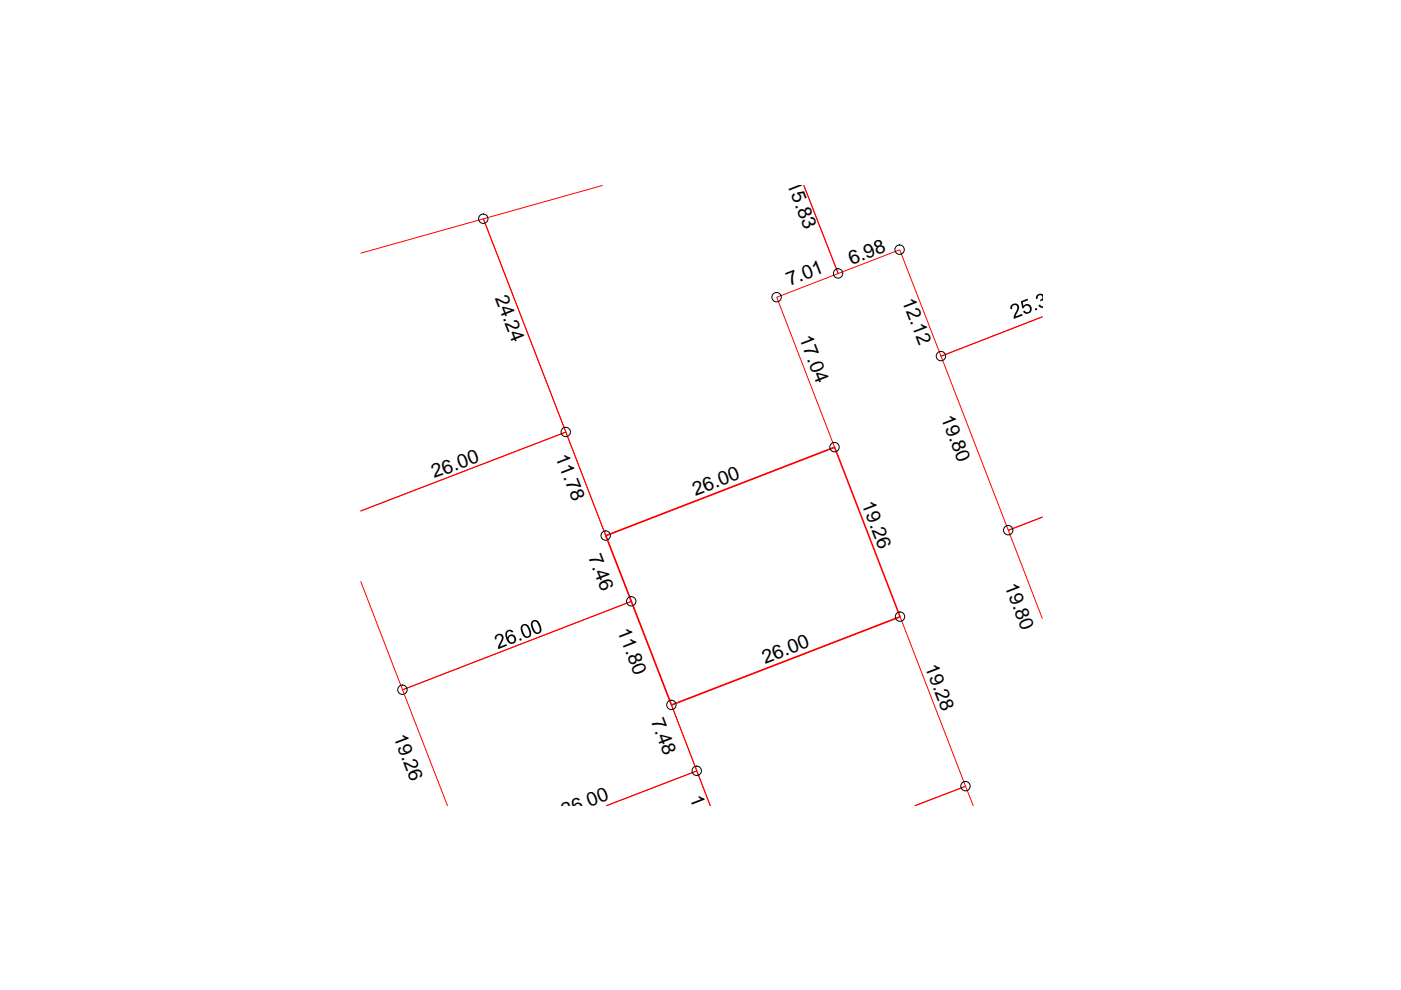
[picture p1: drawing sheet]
<svg xmlns="http://www.w3.org/2000/svg" width="297mm" height="210mm" viewBox="0 0 297 210" stroke-linecap="round" stroke-linejoin="round" font-family="sans-serif">
<path d="M127.7 39.3l-25.2 7.1 25.9 67.2 48.6-18.8-12.3-31.8 13-5-7.3-18.7 7.3 18.7 13.1-5 8.7 22.5 21.5-8.3-21.5 8.3 14.3 36.9 7.2-2.8-7.2 2.8 7.2 18.7M76.5 53.7l26-7.3 17.5 45.2-43.5 16.7 43.5-16.7 13.9 35.9-48.6 18.8-8.8-23M94.9 170.8l-9.6-24.5 48.6-18.8 13.8 35.9-19.1 7.4 19.1-7.4 2.9 7.4-8.2-21.3 48.4-18.7 13.9 35.9-10.7 4.1 10.7-4.1 1.6 4.1" fill="none" stroke="#f00" stroke-width=".21"/>
<path d="M128.4 113.6l48.6-18.8 13.8 36-48.4 18.7z" fill="none" stroke="#f00" stroke-width=".34"/>
<g fill="none" stroke="#000" stroke-width=".21">
<circle cx="102.5" cy="46.4" r=".99"/>
<circle cx="177.7" cy="58" r=".99"/>
<circle cx="190.7" cy="52.9" r=".99"/>
<circle cx="164.7" cy="63" r=".99"/>
<circle cx="199.5" cy="75.5" r=".99"/>
<circle cx="120" cy="91.6" r=".99"/>
<circle cx="176.9" cy="94.8" r=".99"/>
<circle cx="128.4" cy="113.6" r=".99"/>
<circle cx="213.8" cy="112.4" r=".99"/>
<circle cx="133.8" cy="127.5" r=".99"/>
<circle cx="190.8" cy="130.7" r=".99"/>
<circle cx="85.3" cy="146.2" r=".99"/>
<circle cx="142.3" cy="149.5" r=".99"/>
<circle cx="147.7" cy="163.4" r=".99"/>
<circle cx="204.7" cy="166.7" r=".99"/>
</g>
<g fill="#000">
<path d="M214.3 64.8l.6-.4 .6-.1 .5 .6v.7l-.7 1.5 1.4-.6 .1 .4-1.8 .7v-.7l.6-1.3 .1-.6-.2-.3h-.5l-.4 .4v.4l-.4 .1zM216.5 63.9l1.3-.6 .2 .4-1.2 .4 .2 .8 .3-.3 .5-.2 .5 .2 .3 .3 .1 .9-.3 .5-.8 .2-.6-.3-.1-.2 .4-.1 .2 .3 .6-.1 .3-.3v-.4l-.3-.5-.5-.1-.3 .1-.2 .4-.4 .1zM219.4 65.4l.4-.1 .1 .4-.4 .1zM219.8 62.7l.5-.4h.3a.58 .58 0 0 1 .4 .9v1.7a.3 .3 0 0 1-.1 .4 .3 .3 0 0 1-.4-.1l-.4-.4 .5-.2a.24 .24 0 0 0 .2 .4 .24 .24 0 0 0 .2-.3v-.6a.21 .21 0 0 0 .1-.3 .21 .21 0 0 0-.3 0l-.2 .1-.1-.3 .3-.2a.5 .5 0 0 0 0-.7 .5 .5 0 0 0-.6 0 .5 .5 0 0 0-.2 .6l-.3 .1zM105 134.8l.7-.4 .7 .1 .3 .4 .1 .5-.8 1.7 1.4-.5 .1 .3-1.8 .7v-.7l.6-1.2 .1-.6-.3-.4h-.6l-.3 .5 .1 .3-.4 .1zM110.1 135.5l.4-.2 .1 .4-.4 .1z"/>
<path d="M107.3 133.9l.5-.3 .5-.1 .5 .4-.3 .2-.4-.3-.4 .1-.2 .4v.4l.2 .5 .1-.4 .4-.3h.6l.4 .3 .2 1-.3 .6-.8 .1-.6-.4-.6-1.3zM108.1 135l-.3 .4 .2 .6 .3 .2 .6-.1 .2-.3-.1-.6-.4-.3z"/>
<path d="M110.5 132.6l.5-.3h.5l.6 .5 .5 1.2v.6l-.3 .5-.8 .2-.6-.6-.5-1.1zM110.9 132.7l-.2 .7 .3 .8 .4 .6 .5 .2 .4-.4-.3-1.2-.4-.7-.3-.1z"/>
<path d="M112.7 131.8l.4-.3 .5-.1 .7 .6 .5 1.3-.1 .6-.2 .3-.9 .2-.5-.5-.5-1.2zM113 131.9l-.1 .6 .4 1.1 .4 .5h.5l.2-.3v-.5l-.4-1.2-.5-.4z"/>
</g>
<g font-size="4.1">
<text x="166.8" y="39.1" transform="rotate(69 166.8 39.1)">15.83</text>
<text x="180.5" y="56.1" transform="rotate(-21 180.5 56.1)">6.98</text>
<text x="104.9" y="63.2" transform="rotate(69 104.9 63.2)">24.24</text>
<text x="167.4" y="60.7" transform="rotate(-21 167.4 60.7)">7.01</text>
<text x="191.2" y="63.8" transform="rotate(69 191.2 63.8)">12.12</text>
<text x="169.4" y="71.7" transform="rotate(69 169.4 71.7)">17.04</text>
<text x="199.5" y="88.6" transform="rotate(69 199.5 88.6)">19.80</text>
<text x="92.1" y="101.4" transform="rotate(-20 92.1 101.4)">26.00</text>
<text x="117.7" y="96.9" transform="rotate(69 117.7 96.9)">11.78</text>
<text x="147.4" y="105.2" transform="rotate(-21 147.4 105.2)">26.00</text>
<text x="182.7" y="106.9" transform="rotate(69 182.7 106.9)">19.26</text>
<text x="124.7" y="118.1" transform="rotate(69 124.7 118.1)">7.46</text>
<text x="213" y="124.2" transform="rotate(69 213 124.2)">19.80</text>
<text x="130.9" y="133.7" transform="rotate(69 130.9 133.7)">11.80</text>
<text x="162.2" y="140.8" transform="rotate(-21 162.2 140.8)">26.00</text>
<text x="196.1" y="141.4" transform="rotate(69 196.1 141.4)">19.28</text>
<text x="138" y="152.8" transform="rotate(69 138 152.8)">7.48</text>
<text x="83.4" y="156.2" transform="rotate(69 83.4 156.2)">19.26</text>
<text x="119.6" y="173.2" transform="rotate(-21 119.6 173.2)">26.00</text>
<text x="146.2" y="169.2" transform="rotate(69 146.2 169.2)">11.78</text>
</g>
</svg>
